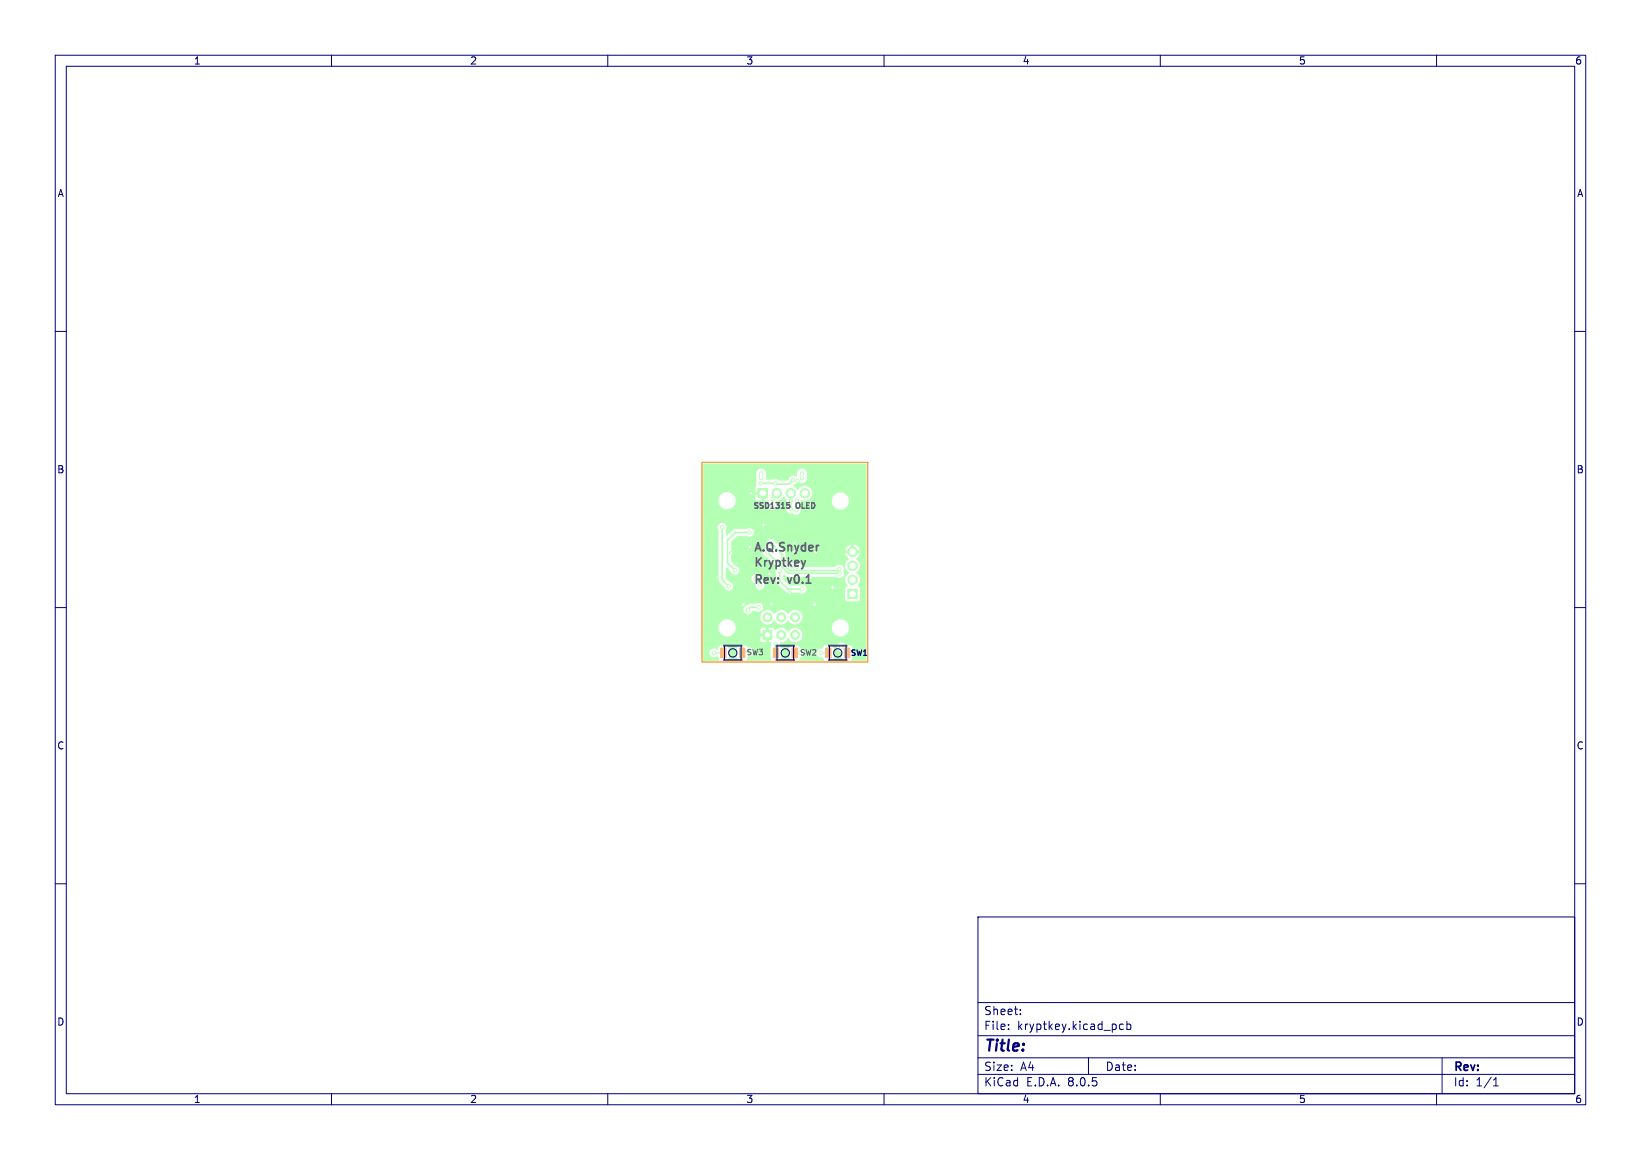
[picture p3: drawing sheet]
<svg xmlns="http://www.w3.org/2000/svg" width="297mm" height="210mm" viewBox="0 0 297 210" stroke-linecap="round" stroke-linejoin="round" font-family="sans-serif">
<g fill="#b3ffb3" stroke="#b3ffb3" stroke-width=".18">
<path d="M138.1 114.1h1.6v1.7h-1.6z"/>
<path d="M143.4 117.4h.9v1.7h-.9z"/>
<path d="M140 117.4h.9v1.7h-.9z"/>
<path d="M153.5 106.7h1.7v1.7h-1.7z"/>
<path d="M137.2 88.4h1.7v1.7h-1.7z"/>
<path d="M133.9 117.4h.9v1.7h-.9z"/>
<path d="M130.5 117.4h.9v1.7h-.9z"/>
<path d="M152.9 117.4h.9v1.7h-.9z"/>
<path d="M149.5 117.4h.9v1.7h-.9z"/>
<circle cx="141.4" cy="114.9" r=".8"/>
<circle cx="143.9" cy="114.9" r=".8"/>
<circle cx="138.9" cy="111.7" r=".8"/>
<circle cx="141.4" cy="111.7" r=".8"/>
<circle cx="143.9" cy="111.7" r=".8"/>
<circle cx="154.3" cy="105" r=".85"/>
<circle cx="154.3" cy="102.4" r=".85"/>
<circle cx="154.3" cy="99.9" r=".85"/>
<circle cx="140.6" cy="89.3" r=".85"/>
<circle cx="143.1" cy="89.3" r=".85"/>
<circle cx="145.7" cy="89.3" r=".85"/>
<circle cx="129.2" cy="118.2" r=".3"/>
<circle cx="140.4" cy="116.6" r=".3"/>
<circle cx="148.6" cy="118.2" r=".3"/>
<circle cx="152.3" cy="117.1" r=".3"/>
<circle cx="138.2" cy="95" r=".3"/>
<circle cx="139.3" cy="103.8" r=".3"/>
<circle cx="150.7" cy="106.4" r=".3"/>
<circle cx="132.3" cy="100.1" r=".3"/>
<circle cx="144.3" cy="87.1" r=".3"/>
<circle cx="142.9" cy="107.3" r=".3"/>
<circle cx="135.7" cy="99" r=".3"/>
<circle cx="139.7" cy="109.4" r=".3"/>
<circle cx="136" cy="89.3" r=".3"/>
<circle cx="147.5" cy="109.5" r=".3"/>
<circle cx="134.6" cy="109.4" r=".3"/>
<circle cx="133" cy="103.2" r=".3"/>
<circle cx="139.8" cy="90.3" r=".3"/>
<circle cx="135.7" cy="96.4" r=".3"/>
<circle cx="140.3" cy="87.5" r=".3"/>
<circle cx="137.7" cy="87.5" r=".3"/>
<circle cx="143.6" cy="86.9" r=".3"/>
<circle cx="131.9" cy="106.1" r=".3"/>
<circle cx="130.7" cy="95.5" r=".3"/>
<circle cx="152" cy="103.8" r=".3"/>
<circle cx="151.9" cy="103" r=".3"/>
<circle cx="143.1" cy="90.6" r=".3"/>
<circle cx="143.1" cy="92.1" r=".3"/>
<circle cx="144.2" cy="90.7" r=".3"/>
<circle cx="144.1" cy="92.4" r=".3"/>
<circle cx="137.3" cy="110" r=".3"/>
<circle cx="135.4" cy="110.4" r=".3"/>
<circle cx="145.2" cy="106.7" r=".3"/>
</g>
<path d="M137.8 85.7v.8M145.2 85.7v.8" fill="none" stroke="#b3ffb3" stroke-width=".8"/>
<path d="M129.2 118.2h1.7M135.6 118h-1.1l-.2 .2M140.4 116.6v1.6M143.8 118.2h1M148.6 118.2h1.3M152.3 117.1l1 1.1" fill="none" stroke="#b3ffb3" stroke-width=".2"/>
<g fill="none" stroke="#b3ffb3" stroke-width=".3">
<path d="M130.7 95.4v9.6l1.2 1.1M135.7 96.4h-2.6l-1.4 1.4v4.1l1.3 1.3M135.7 99h-.4l-1.4 1.4h-1.3l-.3-.3M138.2 95.1v3.3M139.8 90.3v1.2M143.1 92h.1M143.1 90.6v1.5M143.6 86.9l-.8 .8h-2.3l-.2-.2h-2.6M143.8 100h3.8M144.2 90.7h-.1M137.3 110h-1.5l-.4 .4M139 100.1l3.7 3.7h9.3"/>
<path d="M141.1 103.4v1.7l1.5 1.6h2.6M141.5 100.3v1.6M151.9 103l-.4 .3h-8.6"/>
</g>
<path d="M127.3 83.9h29.5l.1 6.7h-3.2l-.1-.3a1.55 1.55 0 0 0-2.2-1h-4.4v-.2a1.39 1.39 0 0 0-1.1-1.1 1.39 1.39 0 0 0-1.5 .7l-.9-.7 .2-.3 .5-.3a.22 .22 0 0 1 .1-.2 .22 .22 0 0 1 .3 0 .91 .91 0 0 0 1.5-.6l-.1-1.1a.9 .9 0 0 0-.9-.7 .9 .9 0 0 0-.8 .8l-.1 .6-.1 .1a.84 .84 0 0 0-1.4 .5l-.2 .2h-1.5a.92 .92 0 0 0-1.2-.2h-1.1l-.1-1.3a.9 .9 0 0 0-.9-.7 .9 .9 0 0 0-.8 .8v1l.1 .5-.2 .4a.66 .66 0 0 1-.1 .9v.7h.9v.4h-.9v.8l.2 .2h-3.8a1.56 1.56 0 0 0-2.3-1.2 1.56 1.56 0 0 0 0 2.7 1.56 1.56 0 0 0 2.3-1.2v-.3h3.8l.9 .2v-1h.5v1h.8l.1 .3a.82 .82 0 0 0 .1 1.1 .82 .82 0 0 0 1.1 0 .82 .82 0 0 0 .1-1.1v-.3l.8-.2 .5-.5h.2a.98 .98 0 0 1 .4 1l.1 .7a.86 .86 0 0 0 0 1 .86 .86 0 0 0 1 .2 .81 .81 0 0 0 1.1 .1 .81 .81 0 0 0 .2-1.1v-.6l.3-.7a1.38 1.38 0 0 0 1.9-1.3h4.4l-.1 .1a1.56 1.56 0 0 0 .1 2.7 1.56 1.56 0 0 0 2.3-1.5h3.2v5.8h-20.4l-.1-.2a.83 .83 0 0 0-1.3-.5l-2.2 .1-1.4 1.2-.1-.1v-1a.81 .81 0 0 0-.8-1.3 .81 .81 0 0 0-.5 1.4v9l.1 .4 .9 .8a.82 .82 0 0 0 .8 .8 .82 .82 0 0 0 .8-.8 .82 .82 0 0 0-.7-.9l-.6-.7v-1.9h.2l.6 .6a.82 .82 0 0 0 .8 .8 .82 .82 0 0 0 .8-.8 .82 .82 0 0 0-.7-.9l-.8-.8v-3.5l1.1-1h1.7l.3 .1a.8 .8 0 0 0 1.1-.8h20.4v6h-1.2l-.2-.6-.5-.5 .6-1.2h-.9v-.4h.9l-.3-.7-.5-.4h-.2v.9h-.5v-.9l-.7 .3-.4 .5v.3h.9v.4h-.9l.1 .5 .6 .5a1.48 1.48 0 0 0 0 2.6l-.1 .1h-.8l-.1-.4a.86 .86 0 0 0-.4-1.1 .86 .86 0 0 0-1.2 .3h-6a.9 .9 0 0 0-1.4-.6l-.4-.2a.99 .99 0 0 0-1.1-.7l-.1-1.1-1.7-1.7a.83 .83 0 0 0-1.3-.6 .83 .83 0 0 0 .1 1.4l-.1 .1a.83 .83 0 0 0-1 .7 .83 .83 0 0 0 .8 1l1.7 1.7v.2a.84 .84 0 0 0-.1 1.1v1.4l.5 .7h-2.6l-.3-.7-.5-.6a.82 .82 0 0 0-.9-.7 .82 .82 0 0 0-.8 .8 .82 .82 0 0 0 .8 .8l.1 .1a.82 .82 0 0 0 .6 1 .82 .82 0 0 0 1-.7h2.6l1.4 1.3h2.3a.81 .81 0 0 0 1.3-.7 .81 .81 0 0 0-1.3-.6h-1.8l-1.1-1.1v-.9l.1-.1 .7 .5 8.9 .1a.8 .8 0 0 0 1.3-.7h.8a1.41 1.41 0 0 0-.2 2.3l-.4 .5v2l.3 .3h1.9l.3-.2 .1-.2 .1-1.9-.5-.6a1.43 1.43 0 0 0-.3-2.3l.1-.1a1.39 1.39 0 0 0 .7-1.2h1.2v7.6h-18.8v-.2a.83 .83 0 0 0-1.3-.5h-1.1l-.5 .3a.83 .83 0 0 0-.4 1.4 .83 .83 0 0 0 1.4-.4h.7a.8 .8 0 0 0 1.2-.6h18.8v1.8h-11.7v-.3a1.36 1.36 0 0 0-1.2-1 1.36 1.36 0 0 0-1.3 .7 1.43 1.43 0 0 0-2.5 0 1.32 1.32 0 0 0-1.9-.6 1.32 1.32 0 0 0-.4 1.9 1.32 1.32 0 0 0 2 .1l.3-.3a1.43 1.43 0 0 0 2.5 0 1.35 1.35 0 0 0 1.4 .7 1.35 1.35 0 0 0 1.1-1.2h11.7v1.8h-3.2l-.1-.3a1.56 1.56 0 0 0-1.6-1.2 1.56 1.56 0 0 0-1.4 1.5h-17.5v-.3a1.56 1.56 0 0 0-2.5-.8 1.56 1.56 0 0 0 .4 2.6 1.56 1.56 0 0 0 2.1-1.5h17.5v.2a1.56 1.56 0 0 0 1.6 1.4 1.56 1.56 0 0 0 1.5-1.6h3.2l-.1 6h-2.7l.2-.5-.1-2-.3-.2-.9-.1a.82 .82 0 0 0-1.4-.1 .82 .82 0 0 0 .6 1.3l.2 .2v1l.2 .3-.1 .1h-1.7h-.1l.2-.5v-1.8l-.2-.3-.3-.2-1 .1-.3 .1-.2 .4a.82 .82 0 0 0-1.1 .8 .82 .82 0 0 0 1.1 .8l.3 .5-.1 .1h-4.4a.68 .68 0 0 1 .6-.8 .83 .83 0 0 0 .3-.9 .83 .83 0 0 0-.8-.5l-.2-.4-.2-.1h-1.3l-.2 .4v1.8l.2 .5h-1.8h-.1l.2-.5v-1.8l-.2-.4v-.5l.1-.2a1.49 1.49 0 0 0 1.4-.7 1.34 1.34 0 0 0 2 .5 1.34 1.34 0 0 0 0-2.1 1.34 1.34 0 0 0-2 .5 1.45 1.45 0 0 0-2.4-.3l-.4-.4h-.7v.9h-.5v-.9h-.8l-.3 .3v.7h1v.5h-1v.7l.1 .2 .3 .1h.7v-.9h.5v.9l.4 .1 .1 .6-.2 .4v1.8l.1 .5h-4.5l.2-.8h.3a.83 .83 0 0 0 .8-1 .83 .83 0 0 0-1.1-.6l-.4-.3h-1.3l-.2 .4v1.8l.2 .5h-1.8h-.1l.2-.5-.1-2-.3-.2-1.1-.1a.72 .72 0 0 0-.5 .8h-.1a.84 .84 0 0 0-1.2 .1 .84 .84 0 0 0 .1 1.2 .84 .84 0 0 0 1.2-.1l.3 .7-.1 .1h-2.8z" fill="#b3ffb3"/>
<g fill="#fff" stroke="#fff" stroke-width=".18">
<circle cx="129.2" cy="118.2" r=".15"/>
<circle cx="140.4" cy="116.6" r=".15"/>
<circle cx="148.6" cy="118.2" r=".15"/>
<circle cx="152.3" cy="117.1" r=".15"/>
<circle cx="138.2" cy="95" r=".15"/>
<circle cx="150.7" cy="106.3" r=".15"/>
<circle cx="132.3" cy="100.2" r=".15"/>
<circle cx="144.3" cy="87.1" r=".15"/>
<circle cx="142.9" cy="107.3" r=".15"/>
<circle cx="135.7" cy="99" r=".15"/>
<circle cx="139.7" cy="109.3" r=".15"/>
<circle cx="136" cy="89.3" r=".15"/>
<circle cx="147.5" cy="109.4" r=".15"/>
<circle cx="134.6" cy="109.4" r=".15"/>
<circle cx="133" cy="103.3" r=".15"/>
<circle cx="139.8" cy="90.3" r=".15"/>
<circle cx="135.7" cy="96.4" r=".15"/>
<circle cx="140.3" cy="87.5" r=".15"/>
<circle cx="137.7" cy="87.5" r=".15"/>
<circle cx="143.6" cy="86.9" r=".15"/>
<circle cx="131.9" cy="106.2" r=".15"/>
<circle cx="130.7" cy="95.4" r=".15"/>
<circle cx="152" cy="103.8" r=".15"/>
<circle cx="151.9" cy="103" r=".15"/>
<circle cx="143.1" cy="90.6" r=".15"/>
<circle cx="143.1" cy="92.2" r=".15"/>
<circle cx="144.2" cy="90.6" r=".15"/>
<circle cx="137.3" cy="109.9" r=".15"/>
<circle cx="135.4" cy="110.4" r=".15"/>
<circle cx="145.2" cy="106.7" r=".15"/>
<circle cx="138.9" cy="114.9" r=".4"/>
<circle cx="141.4" cy="114.9" r=".4"/>
<circle cx="143.9" cy="114.9" r=".4"/>
<circle cx="138.9" cy="111.8" r=".4"/>
<circle cx="141.4" cy="111.8" r=".4"/>
<circle cx="143.9" cy="111.8" r=".4"/>
<circle cx="152.1" cy="113.7" r="1.35"/>
<circle cx="152.1" cy="90.7" r="1.35"/>
<circle cx="131.6" cy="90.6" r="1.35"/>
<circle cx="154.3" cy="107.5" r=".5"/>
<circle cx="154.3" cy="105" r=".5"/>
<circle cx="154.3" cy="102.4" r=".5"/>
<circle cx="154.3" cy="99.9" r=".5"/>
<circle cx="131.6" cy="113.7" r="1.35"/>
<circle cx="138.1" cy="89.3" r=".5"/>
<circle cx="140.6" cy="89.3" r=".5"/>
<circle cx="143.1" cy="89.3" r=".5"/>
<circle cx="145.7" cy="89.3" r=".5"/>
</g>
<path d="M137.8 85.7v.8M145.2 85.7v.8" fill="none" stroke="#fff" stroke-width=".5"/>
<g fill="#ff8a8a" stroke="#ff8a8a" stroke-width=".18">
<path d="M143.4 117.4h.9v1.7h-.9z"/>
<path d="M140 117.4h.9v1.7h-.9z"/>
<path d="M133.9 117.4h.9v1.7h-.9z"/>
<path d="M130.5 117.4h.9v1.7h-.9z"/>
<path d="M152.9 117.4h.9v1.7h-.9z"/>
<path d="M149.5 117.4h.9v1.7h-.9z"/>
</g>
<path d="M142.4 91h.5M142.5 91.4h.3l.1 .2-.1 .4h-.3" fill="none" stroke="#626262" stroke-width=".25"/>
<path d="M131 119.3v.3h3.3v-.3M131 117.1v-.3h3.3v.3M140.5 119.3v.3h3.3v-.3M140.5 117.1v-.3h3.3v.3M150 119.3v.3h3.3v-.3M150 117.1v-.3h3.3v.3" fill="none" stroke="#626262" stroke-width=".18"/>
<g fill="none" stroke="#000080" stroke-width=".18">
<path d="M10 10h277v190h-277zM12 12h273v186h-273zM60 10v2M110 10v2M160 10v2M210 10v2M260 10v2M10 60h2M285 60h2M10 110h2M131.1 116.9h3v2.6h-3zM140.6 116.9h3v2.6h-3z"/>
<path d="M150.1 116.9h3v2.6h-3zM285 110h2M10 160h2M285 160h2M177 166h108v32h-108zM60 198v2M110 198v2M160 198v2M177 194.5h108M177 191.5h108M177 187.5h108M177 181.5h108"/>
<path d="M182.5 186.3v.1M182.5 185.5v.1M184.7 183.6v.1M184.7 182.8v.1M197 191.5v3M203.3 185.5l-.4-.1-.3 .3v.4l.1 .2h.6M204 185.5l.4-.1 .3 .3v.4l-.2 .2h-.5M204 184.9v1.5M210 198v2M260 198v2M261 191.5v6.5M270.3 196.6h.9"/>
<path d="M270.3 195.5l.4-.4v1.5"/>
<circle cx="132.6" cy="118.2" r=".75"/>
<circle cx="142.1" cy="118.2" r=".75"/>
<circle cx="151.6" cy="118.2" r=".75"/>
</g>
<path d="M127.1 83.7h30v36.1h-30z" fill="none" stroke="#ff8000" stroke-width=".2"/>
<text font-size="2.8" fill="#000080" x="178" y="190.9">Title:</text>
<g font-size="2.1" fill="#626262">
<text x="136.4" y="99.9">A.Q.Snyder</text>
<text x="136.4" y="105.8">Rev:</text>
<text x="136.4" y="102.7">Kryptkey</text>
<text x="142.7" y="105.8">v0.1</text>
</g>
<g font-size="2.1" fill="#000080">
<text x="178" y="184">Sheet:</text>
<text x="178" y="186.7">File:</text>
<text x="184.1" y="186.7">kryptkey.kicad_pcb</text>
<text x="178" y="196.9">KiCad</text>
<text x="178" y="194.1">Size:</text>
<text x="184.7" y="194.1">A4</text>
<text x="185.7" y="196.9">E.D.A.</text>
<text x="193.3" y="196.9">8.0.5</text>
<text x="200" y="194.1">Date:</text>
<text x="263" y="194.3">Rev:</text>
<text x="263" y="196.9">Id:</text>
<text x="267.1" y="196.9">1/1</text>
</g>
<g font-size="1.8" fill="#000080">
<text x="35" y="11.9">1</text>
<text x="85" y="11.9">2</text>
<text x="135" y="11.9">3</text>
<text x="185" y="11.9">4</text>
<text x="235" y="11.9">5</text>
<text x="285" y="11.9">6</text>
<text x="10.3" y="35.9">A</text>
<text x="285.4" y="35.9">A</text>
<text x="10.3" y="85.9">B</text>
<text x="285.3" y="85.9">B</text>
<text x="10.3" y="135.9">C</text>
<text x="285.3" y="135.9">C</text>
<text x="10.3" y="185.9">D</text>
<text x="285.3" y="185.9">D</text>
<text x="35" y="199.9">1</text>
<text x="85" y="199.9">2</text>
<text x="135" y="199.9">3</text>
<text x="185" y="199.9">4</text>
<text x="235" y="199.9">5</text>
<text x="285" y="199.9">6</text>
</g>
<g font-size="1.4" fill="#626262">
<text x="136.3" y="92.1">SSD1315</text>
<text x="144.3" y="92.1">OLED</text>
<text x="135" y="118.8">SW3</text>
<text x="144.7" y="118.9">SW2</text>
</g>
<text font-size="1.4" fill="#000080" x="153.9" y="118.9">SW1</text>
</svg>
